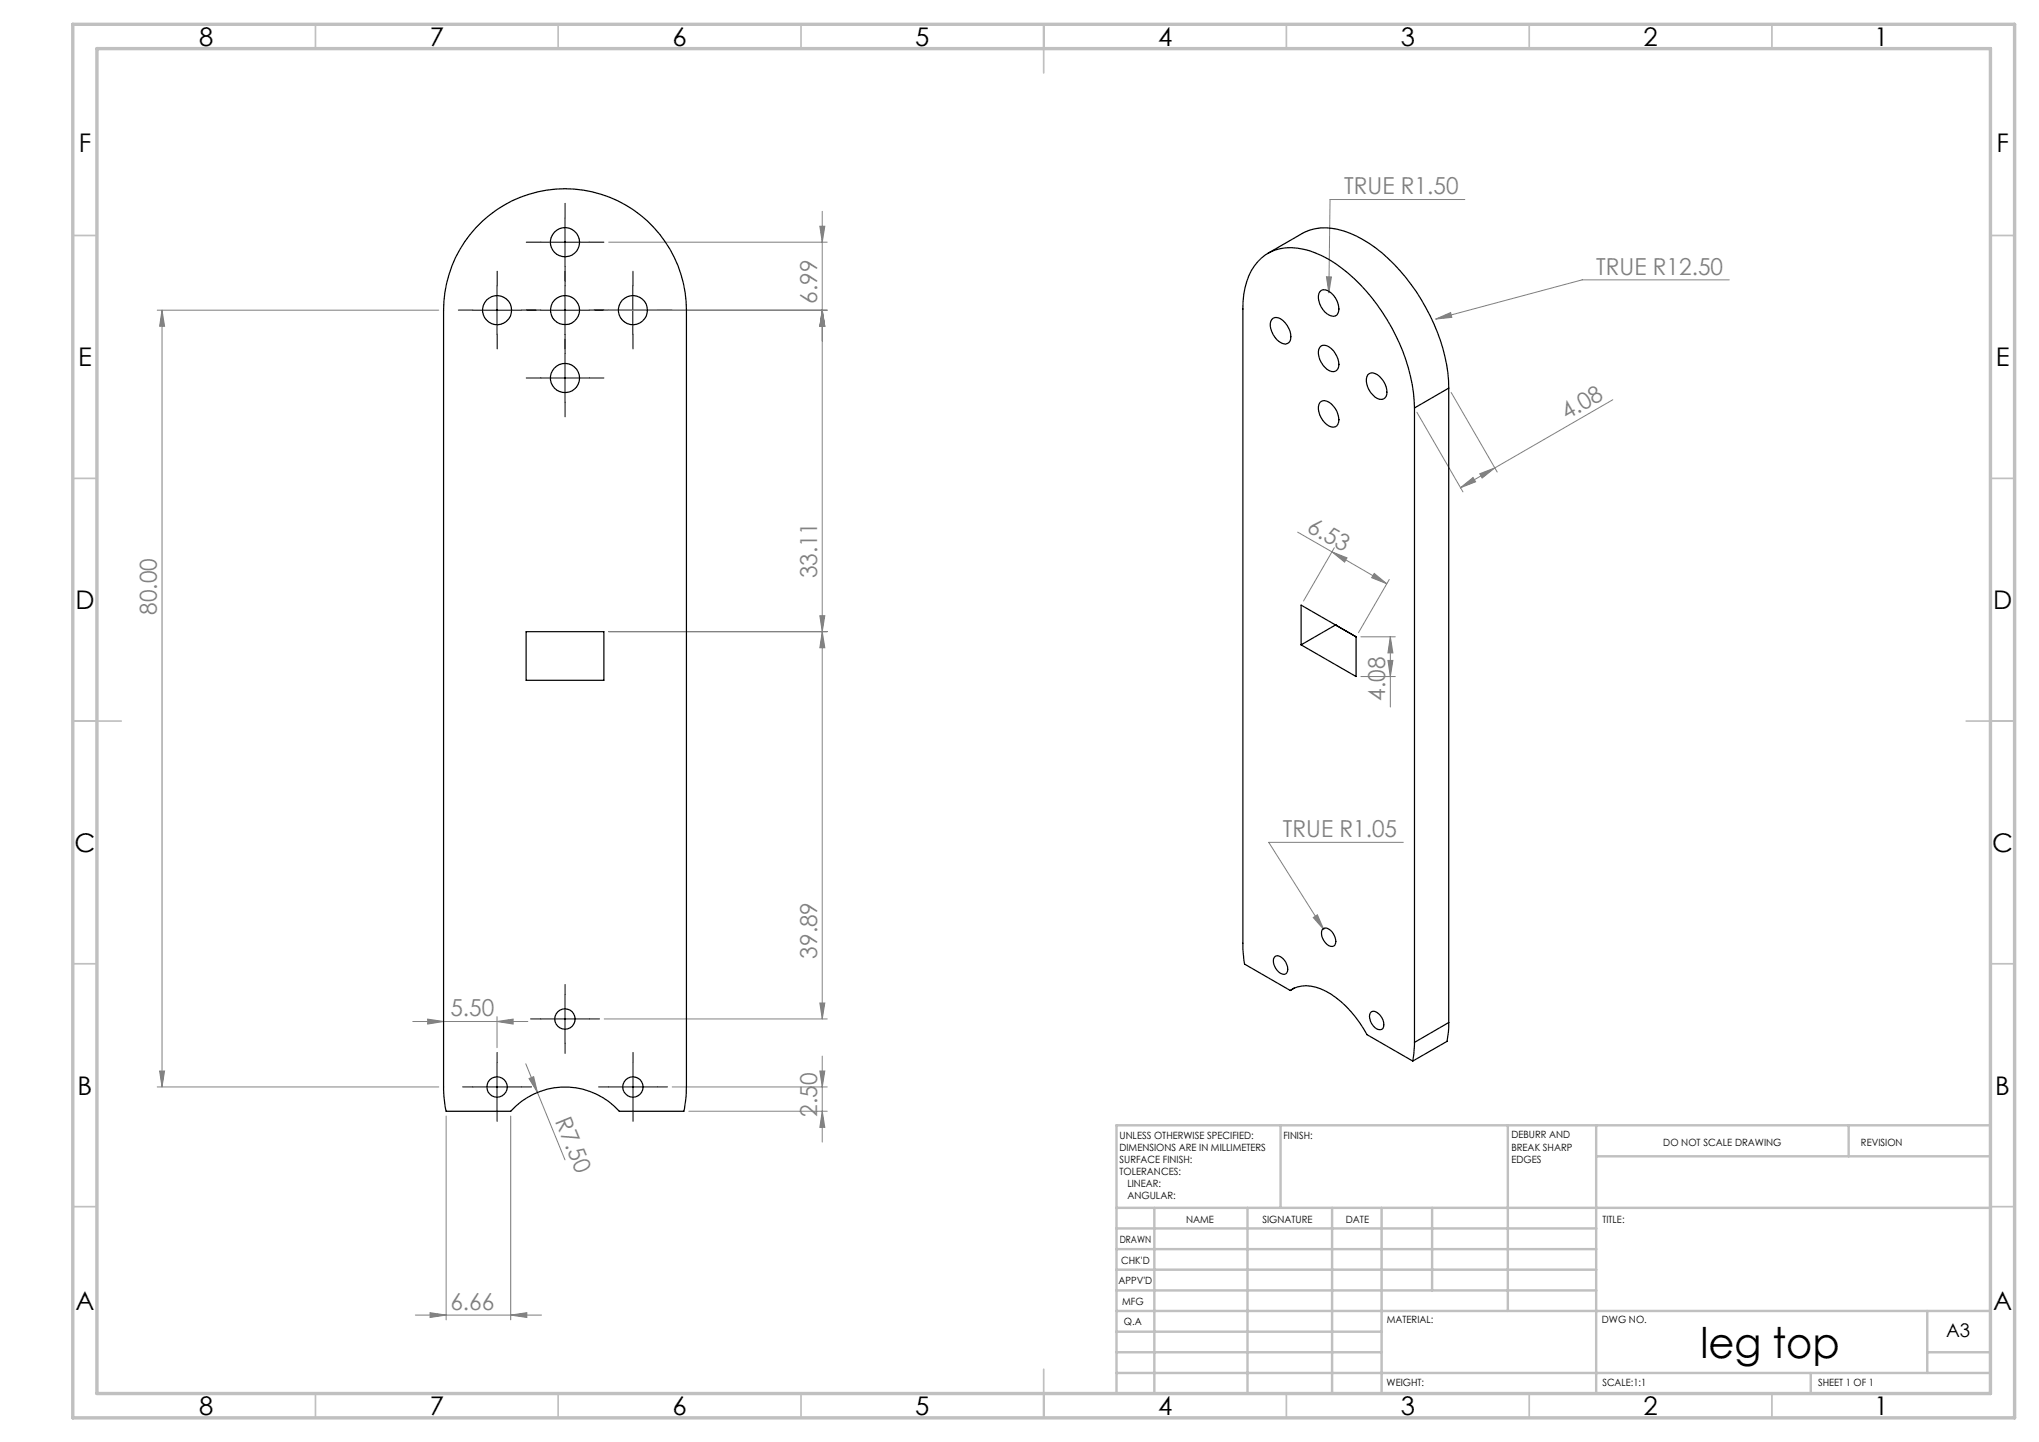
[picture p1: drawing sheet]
<svg xmlns="http://www.w3.org/2000/svg" width="420mm" height="297mm" viewBox="0 0 420 297" stroke-linecap="round" stroke-linejoin="round" font-family="sans-serif">
<g fill="none" stroke="#808080" stroke-width=".21">
<path d="M125.4 49.9h45M168.9 46.6h1l-.5 3.3zM169.4 43.5v166.4M273.2 57h1l-.5 3.3zM301.7 41.1h-27.7l-.3 19.2M356.2 57.6h-30.3l-30.2 8.1M32.4 63.9h58M33.4 63.9v160M33.4 63.9l.5 3.3h-1zM125.4 63.9h45M169.4 63.9l.5 3.3h-1zM295.7 65.7l3.1-1.3 .2 1z"/>
<path d="M291.9 84.9l9.4 16.4M298.9 80.8l9.5 16.4M304.8 97.6l3.1-1.2-2.6 2.1zM307.9 96.4l-7.1 4.1M332.2 82.3l-24.3 14.1M267.3 109.6l7.1 4.1M274.4 113.7l3.1 1.2-.5 .9zM274.4 113.7l11.2 6.5M274.8 112.8l-6.3 11M283.1 118.1l2.5 2.1-3.1-1.2zM286.2 119.3l-6.4 11M300.8 100.5l2.6-2.1 .6 .8z"/>
<path d="M125.4 130.1h45M168.9 126.8h1l-.5 3.3zM169.4 130.1l.5 3.3h-1zM280.3 139.3h7.1M280.3 131.2h7.1M285.9 136h1l-.5 3.3zM286.4 131.2v14.4M286.4 131.2l.5 3.3h-1zM289.1 173.5h-27.8l11.4 18M270.5 189l.9-.6 1.3 3.1zM85 210.4h23.7M88.1 209.9l3.3 .5-3.3 .5z"/>
<path d="M102.4 210.4l3.3-.5v1zM102.4 209.4v6.4M108.3 219.1l8.1 19.8M124.5 209.9h45.9M168.9 206.6h1l-.5 3.3zM169.4 217.5v17.7M32.4 223.9h58M32.9 220.6h1l-.5 3.3zM91.9 229.9v41.9M105.2 229.9v41.9M109 222.1l.9-.3 .8 3.2zM138.5 223.9h31.9"/>
<path d="M141.9 228.9h28.5M168.9 220.6h1l-.5 3.3zM169.4 228.9l.5 3.3h-1zM85.5 270.9h26M88.6 270.4l3.3 .5-3.3 .5zM105.2 270.9l3.3-.5v1z"/>
</g>
<g fill="none" stroke="#000" stroke-width=".21" stroke-dasharray="15.2 1.3 1.3 1.3">
<path d="M102.4 58.9v-3M111.4 49.9h-3M116.4 58.9v-3M116.4 44.9v-3M116.4 54.9v3M121.4 49.9h3M130.4 58.9v-3M97.4 63.9h-3M102.4 68.9v3M107.4 63.9h3M111.4 63.9h-3M111.4 77.9h-3"/>
<path d="M116.4 68.9v3M116.4 72.9v-3M121.4 63.9h3M121.4 77.9h3M125.4 63.9h-3M130.4 68.9v3M135.4 63.9h3M116.4 82.9v3M102.4 218.9v-2.1M111.4 209.9h-2.1M116.4 204.9v-2.1M116.4 214.9v2.1"/>
<path d="M121.4 209.9h2.1M130.4 218.9v-2.1M97.4 223.9h-2.1M102.4 228.9v2.1M107.4 223.9h2.1M125.4 223.9h-2.1M130.4 228.9v2.1M135.4 223.9h2.1"/>
</g>
<g fill="none" stroke="#000" stroke-width=".21">
<path d="M102.4 58.9v10M111.4 49.9h10M116.4 44.9v10M116.4 58.9v10M130.4 58.9v10M97.4 63.9h10M111.4 63.9h10M111.4 77.9h10M116.4 72.9v10M125.4 63.9h10M102.4 218.9v10M111.4 209.9h10"/>
<path d="M116.4 204.9v10M130.4 218.9v10M97.4 223.9h10M125.4 223.9h10"/>
</g>
<g fill="none" stroke="#c0c0c0" stroke-width=".35">
<path d="M65 5v5M115 5v5M165 5v5M215 5v10M265 5v5M315 5v5M365 5v5M15 48.5h5M410 48.5h5M15 98.5h5M410 98.5h5M15 148.5h10"/>
<path d="M405 148.5h10M15 198.5h5M410 198.5h5M15 248.5h5M410 248.5h5M65 287v5M115 287v5M165 287v5M215 282v10M265 287v5M315 287v5M365 287v5"/>
</g>
<g fill="none" stroke="#c0c0c0" stroke-width=".5">
<path d="M263.8 231.8v17M310.6 231.8v38.2M328.8 231.8v55.2M328.8 238.2h81.2M380.8 231.8v6.4M410 231.8h-180v55.2M230 248.8h180M230 257.3h98.8M230 253h98.8M237.8 248.8v38.2M257 248.8v38.2M274.4 248.8v38.2"/>
<path d="M284.6 248.8v38.2M295 248.8v17M230 265.8h98.8M230 261.5h98.8M230 278.5h54.6M230 274.3h54.6M230 270h180M397 278.5h13M397 270v12.8M230 282.8h180M373 282.8v4.2"/>
</g>
<path d="M15 5h400v287h-400zM20 10h390v277h-390z" fill="none" stroke="#c0c0c0" stroke-width=".7"/>
<g fill="#808080">
<path d="M109 222.1l.9-.3 .8 3.2z"/>
<path d="M283.1 118.1l2.5 2.1-3.1-1.2zM274.4 113.7l3.1 1.2-.5 .9z"/>
<path d="M88.6 270.4l3.3 .5-3.3 .5zM105.2 270.9l3.3-.5v1zM273.2 57l.5 3.3 .5-3.3zM270.5 189l2.2 2.5-1.3-3.1zM295.7 65.7l3.3-.3-.2-1z"/>
<path d="M102.4 210.4l3.3-.5v1zM88.1 209.9l3.3 .5-3.3 .5z"/>
<path d="M300.8 100.5l2.6-2.1 .6 .8zM304.8 97.6l3.1-1.2-2.6 2.1z"/>
<path d="M285.9 136h1l-.5 3.3zM286.4 131.2l.5 3.3h-1z"/>
<path d="M168.9 46.6h1l-.5 3.3zM169.4 63.9l.5 3.3h-1zM33.4 63.9l.5 3.3h-1zM32.9 220.6h1l-.5 3.3zM169.4 63.9l.5 3.3h-1zM168.9 126.8h1l-.5 3.3zM169.4 130.1l.5 3.3h-1zM168.9 206.6h1l-.5 3.3zM168.9 220.6h1l-.5 3.3zM169.4 228.9l.5 3.3h-1z"/>
</g>
<g fill="none" stroke="#000" stroke-width=".25">
<path d="M98 46.9a25 25 0 0 1 27.5-6.3 25 25 0 0 1 15.9 23.3l-.1 161.9-.4 3.1h-13.3a15 15 0 0 0-22.4 0h-13.3l-.5-3.1v-161.9a25 25 0 0 1 6.6-17zM261.2 52.2l7.1-4.1a10.4 10.4 0 0 1 8.5-.5 28.8 28.8 0 0 1 13.9 11 38.1 38.1 0 0 1 7.7 21.3M262 65.8a1.62 1.62 0 0 1 2.3 .3 4.1 4.1 0 0 1 1.4 4.2 1.39 1.39 0 0 1-2.2 0 4.4 4.4 0 0 1-1.7-4.1zM271.9 60.1a1.59 1.59 0 0 1 2.3 .3 4 4 0 0 1 1.4 4.2 1.38 1.38 0 0 1-2.3 0 4.3 4.3 0 0 1-1.6-4.1zM272.1 71.3a2.16 2.16 0 0 1 2.6 .9l.3 .6a3.1 3.1 0 0 1 .3 3.5 1.79 1.79 0 0 1-2.4-.7 3.8 3.8 0 0 1-1-4.1zM281.7 77.2a1.59 1.59 0 0 1 2.4 .3 4 4 0 0 1 1.4 4.2 1.45 1.45 0 0 1-2.3 .1 4 4 0 0 1-1.5-4.6zM298.4 79.9l-7 4.1M298.4 79.9v130.7M271.9 82.9a1.59 1.59 0 0 1 2.3 .3 4.1 4.1 0 0 1 1.4 4.2 1.41 1.41 0 0 1-2.3 .1 4 4 0 0 1-1.4-4.6zM291.4 84a39.4 39.4 0 0 0-12.5-26.7 21.9 21.9 0 0 0-11.7-6.2 9.1 9.1 0 0 0-10.4 7 17.4 17.4 0 0 0-.8 5.5l.1 132.8 .3 2.2 9.4 5.4M291.4 84v130.7M108.4 130.1h16v10h-16z"/>
<path d="M275.1 128.7h.1M275.1 128.7l-7.1 4.1M275.1 128.7l4.2 2.5M279.3 131.2l-11.3-6.6v8.2M279.3 131.2v8.1l-11.3-6.5M262.7 197a2.01 2.01 0 0 1 2.3 1.6 1.31 1.31 0 0 1-.5 2.1 2.74 2.74 0 0 1-2-3.5zM272.4 191.4a1.33 1.33 0 0 1 2 .6 2.62 2.62 0 0 1 .6 2.7 1.34 1.34 0 0 1-2.1-.6 2.5 2.5 0 0 1-.5-2.7zM265.8 204a6.8 6.8 0 0 1 7.4 .2 21.5 21.5 0 0 1 8.4 8.9l9.4 5.4M266.6 203.5l-.8 .5M282.5 208.4a1.88 1.88 0 0 1 2.1 1.2 1.9 1.9 0 0 1 0 2.4 2.32 2.32 0 0 1-2.4-2.2 1.31 1.31 0 0 1 .3-1.4zM291.4 214.7l-.4 3.8M298.4 210.6l-.1 2-.2 1.9-7.1 4"/>
<path d="M298.4 210.6l-7 4.1"/>
<circle cx="116.4" cy="49.9" r="3"/>
<circle cx="102.4" cy="63.9" r="2.99"/>
<circle cx="116.4" cy="77.9" r="3"/>
<circle cx="116.4" cy="63.9" r="3"/>
<circle cx="130.4" cy="63.9" r="2.99"/>
<circle cx="116.4" cy="209.9" r="2.1"/>
<circle cx="102.4" cy="223.9" r="2.11"/>
<circle cx="130.4" cy="223.9" r="2.1"/>
</g>
<text font-size="8.7" x="350.2" y="279.6">leg top</text>
<g font-size="5.3">
<text x="41" y="9.5">8</text>
<text x="88.5" y="9.5">7</text>
<text x="138.5" y="9.5">6</text>
<text x="188.5" y="9.5">5</text>
<text x="238.5" y="9.5">4</text>
<text x="288.5" y="9.5">3</text>
<text x="338.5" y="9.5">2</text>
<text x="386" y="9.5">1</text>
<text x="16.2" y="31.2">F</text>
<text x="411.2" y="31.2">F</text>
<text x="16.1" y="75.5">E</text>
<text x="411.1" y="75.5">E</text>
<text x="15.5" y="125.5">D</text>
<text x="410.5" y="125.5">D</text>
<text x="15.4" y="175.5">C</text>
<text x="410.4" y="175.5">C</text>
<text x="16" y="225.5">B</text>
<text x="411" y="225.5">B</text>
<text x="15.5" y="269.7">A</text>
<text x="410.5" y="269.7">A</text>
<text x="41" y="291.5">8</text>
<text x="88.5" y="291.5">7</text>
<text x="138.5" y="291.5">6</text>
<text x="188.5" y="291.5">5</text>
<text x="238.5" y="291.5">4</text>
<text x="288.5" y="291.5">3</text>
<text x="338.5" y="291.5">2</text>
<text x="386" y="291.5">1</text>
</g>
<g font-size="4.8" fill="#808080">
<text x="276.9" y="40">TRUE R1.50</text>
<text x="328.8" y="56.6">TRUE R12.50</text>
<text x="168.3" y="62.6" transform="rotate(-90 168.3 62.6)">6.99</text>
<text x="322.7" y="86.6" transform="rotate(-30 322.7 86.6)">4.08</text>
<text x="269" y="109.3" transform="rotate(30 269 109.3)">6.53</text>
<text x="168.3" y="119.1" transform="rotate(-90 168.3 119.1)">33.11</text>
<text x="32.3" y="126.6" transform="rotate(-90 32.3 126.6)">80.00</text>
<text x="285.3" y="144.3" transform="rotate(-90 285.3 144.3)">4.08</text>
<text x="264.2" y="172.4">TRUE R1.05</text>
<text x="168.3" y="197.4" transform="rotate(-90 168.3 197.4)">39.89</text>
<text x="92.8" y="209.3">5.50</text>
<text x="114.3" y="230.9" transform="rotate(68 114.3 230.9)">R7.50</text>
<text x="168.3" y="230" transform="rotate(-90 168.3 230)">2.50</text>
<text x="92.8" y="269.8">6.66</text>
</g>
<text font-size="3.9" x="400.9" y="275.5">A3</text>
<g font-size="2.1">
<text x="230.6" y="234.6">UNLESS OTHERWISE SPECIFIED:</text>
<text x="230.6" y="237.1">DIMENSIONS ARE IN MILLIMETERS</text>
<text x="230.6" y="239.5">SURFACE FINISH:</text>
<text x="264.4" y="234.5">FINISH:</text>
<text x="311.3" y="234.5">DEBURR AND</text>
<text x="311.3" y="237">BREAK SHARP</text>
<text x="311.3" y="239.5">EDGES</text>
<text x="342.6" y="235.9">DO NOT SCALE DRAWING</text>
<text x="383.3" y="236.1">REVISION</text>
<text x="230.6" y="242">TOLERANCES:</text>
<text x="232.2" y="244.5">LINEAR:</text>
<text x="232.2" y="247">ANGULAR:</text>
<text x="244.3" y="252">NAME</text>
<text x="260" y="251.9">SIGNATURE</text>
<text x="277.2" y="251.9">DATE</text>
<text x="330.1" y="251.9">TITLE:</text>
<text x="230.6" y="256.1">DRAWN</text>
<text x="230.9" y="260.3">CHK'D</text>
<text x="230.4" y="264.4">APPV'D</text>
<text x="231.1" y="268.8">MFG</text>
<text x="231.5" y="273">Q.A</text>
<text x="285.6" y="272.5">MATERIAL:</text>
<text x="330" y="272.5">DWG NO.</text>
<text x="285.6" y="285.5">WEIGHT:</text>
<text x="330.1" y="285.6">SCALE:1:1</text>
<text x="374.5" y="285.6">SHEET 1 OF 1</text>
</g>
</svg>
